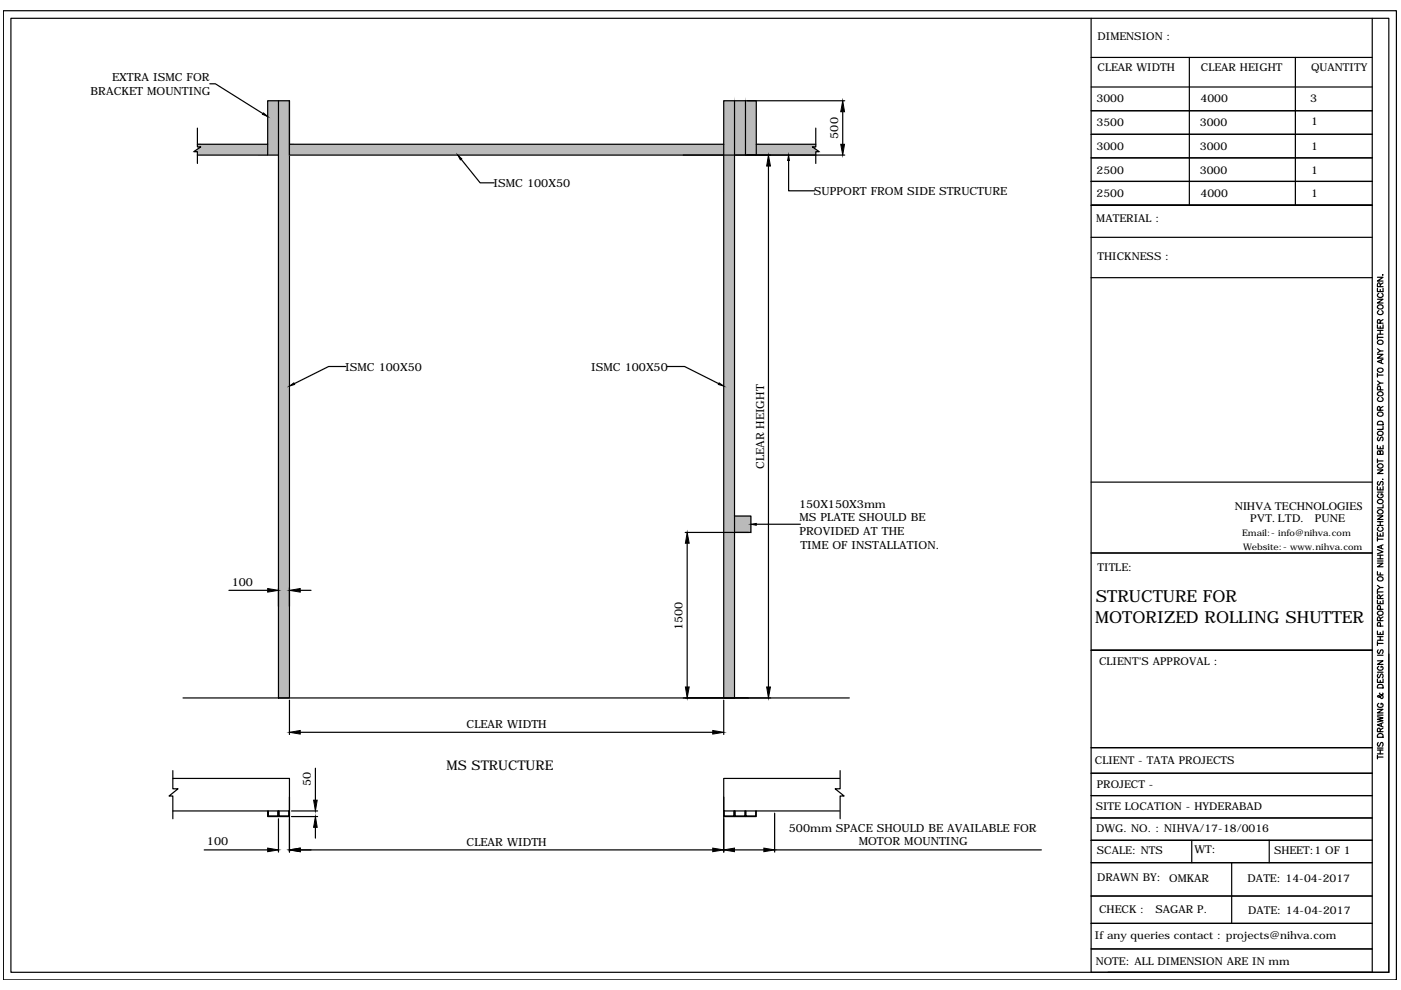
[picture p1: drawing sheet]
<svg xmlns="http://www.w3.org/2000/svg" width="297mm" height="210mm" viewBox="0 0 297 210" stroke-linecap="round" stroke-linejoin="round" font-family="sans-serif">
<!-- layer: 0 -->
<g fill="#bababa" stroke="#bababa" stroke-width=".21">
<path d="M59 21.4v126.6h2.4zM59 21.4h2.4v126.6z"/>
<path d="M56.8 21.4v11.5h2.2zM56.8 21.4h2.2v11.5z"/>
<path d="M61.4 30.6v2.3h92zM61.4 30.6h92v2.3z"/>
<path d="M153.4 21.4v11.5h2.3zM153.4 21.4h2.3v11.5z"/>
<path d="M153.4 32.9v115.1h2.3zM153.4 32.9h2.3v115.1z"/>
<path d="M155.7 109.4v3.5h3.5zM155.7 109.4h3.5v3.5z"/>
<path d="M158.1 21.4v9.2h2.2zM158.1 21.4h2.2v9.2z"/>
<path d="M160.3 30.6v.5h12.7zM160.3 30.6h12.7v.5z"/>
<path d="M158.1 30.6v.5h2.2zM158.1 30.6h2.2v.5z"/>
<path d="M155.7 21.4v9.7h2.4zM155.7 21.4h2.4v9.7z"/>
<path d="M160.3 31.1v1.1h13.4zM160.3 31.1h11.9l1.5 1.1z"/>
<path d="M158.1 31.1v1.1h2.2zM158.1 31.1h2.2v1.1z"/>
<path d="M155.7 31.1v1.1h2.4zM155.7 31.1h2.4v1.1z"/>
<path d="M160.3 32.2v.7h12.7zM160.3 32.2h12.7v.7z"/>
<path d="M158.1 32.2v.7h2.2zM158.1 32.2h2.2v.7z"/>
<path d="M155.7 32.2v.7h2.4zM155.7 32.2h2.4v.7z"/>
<path d="M41.9 30.6v.5h14.9zM41.9 30.6h14.9v.5z"/>
<path d="M41.1 32.2h15.7l-14.2-1.1zM42.6 31.1h14.2v1.1z"/>
<path d="M41.9 32.2v.7h14.9zM41.9 32.2h14.9v.7z"/>
</g>
<g fill="none" stroke="#000" stroke-width=".25">
<path d="M.7 2.3h295.4v205.5h-295.4zM2.3 3.9h292.2v202.2h-292.2zM44.5 17.8h1.2l10.1 6.3M231.3 3.9v202.2h59.6v-202.2M231.3 12.2h59.6M231.3 18.4h59.6M252.2 12.2v31.3M274.6 12.2v31.3M41.9 27.2v3.9h.7l-1.5 1.1h.8v2.5M41.9 30.6h14.9M41.9 32.9h17.1M59 21.4h2.4v126.6h-2.4z"/>
<path d="M59 21.4h-2.2v11.5M61.4 21.4v11.5h92M61.4 30.6h92M97.8 33.8l4 5h3M144.9 32.9h34.2M155.7 21.4h-2.3v11.5M155.7 21.4v126.6h-2.3v-115.1M155.7 21.4h2.4v11.5h-2.4M158.1 21.4h2.2v11.5h-2.2M158.5 21.4h20.6M160.3 30.6h12.7M162.9 35.2v110.5"/>
<path d="M167.2 34v6.5h5.5M173 27.2v3.9h-.8l1.5 1.1h-.7v2.5M178.7 23.7v6.9M231.3 23.5h59.6M231.3 28.5h59.6M231.3 33.5h59.6M290.9 38.5h-59.6h59.6M231.3 50.3h59.6M231.3 58.9h59.6M290.9 43.5h-59.6h59.6M292 58.8h1.2l-1.2 .8h1.2M293.2 58.2v.2z"/>
<path d="M293.2 60l-.6 .4M73.3 77.7h-3.6l-7.3 3.7M141.5 77.7h3.6l7.3 3.7M292 75.1h1.2l-1.2 .8h1.2M292 68.9v.7h1.2v-.7M292 63.4h1.2l-1.2 .8h1.2M292 61.1v.7h1.2v-.7M292 71.1v.8M292 79.1v.9M292 79.5h1.2M292 73.9l.6 .5M292 71.5h1.2"/>
<path d="M292 70.9h1.2M292 70h1.2M292.2 78.1a.58 .58 0 0 1 .7-.1 .58 .58 0 0 1 .3 .7 .58 .58 0 0 1-.7 .2 .58 .58 0 0 1-.4-.6zM292.3 65.9a.43 .43 0 0 0-.3 .5 .43 .43 0 0 0 .5 .3h.3a.44 .44 0 0 0 .4-.4 .44 .44 0 0 0-.2-.4M292.3 62.2a.43 .43 0 0 0-.3 .5 .43 .43 0 0 0 .5 .4h.3a.44 .44 0 0 0 .4-.4 .44 .44 0 0 0-.2-.5M292.6 68.5v-.7h-.4l-.2 .7h1.2M292.6 60.8l-.1-.8h-.3l-.2 .8h1.2M292.6 61.4v.4M292.6 69.2v.4M292.6 70v.9M292.8 76.4v.5M293.2 76.2l-1.2 .5 1.2 .4"/>
<path d="M293.2 74.4h-.6l-.6 .5M293.2 67.8l-.6 .3M292 99.6h1.2l-1.2 .8h1.2M292 94.4v.8h1.2v-.8M292 97.3v.8M292 97.7h1.2M292 80.8l.6 .4M292.2 98.5a.58 .58 0 0 1 .7-.1 .58 .58 0 0 1 .3 .6 .58 .58 0 0 1-.7 .2 .58 .58 0 0 1-.4-.6zM292.2 92.7l-.2 .2 .2 .6 .3-.2 .4-.6h.2l.1 .2-.1 .6M292.2 89.4h.9l.1 .7h-1.2zM292.2 83.2a.58 .58 0 0 1 .7-.1 .58 .58 0 0 1 .3 .6 .58 .58 0 0 1-.7 .3 .58 .58 0 0 1-.4-.7zM292.3 84.3a.43 .43 0 0 0-.3 .5 .43 .43 0 0 0 .5 .3h.3a.44 .44 0 0 0 .4-.3 .44 .44 0 0 0-.2-.5"/>
<path d="M292.6 95.8l.2-.2h.3l.1 .2v.5h-1.2l.2-.7 .4 .1v.6M292.6 87l-.1-.8h-.3l-.2 .8h1.2M292.6 94.7v.5M292.7 82.7l-.1-.7-.3-.1-.3 .3v.5h1.2M293.2 90.4v.6h-1.2M293.2 81.2h-.6l-.6 .4M293.2 86.2l-.6 .4M145.3 112.9h13.4M145.7 115.2v30.5M155.7 109.4h3.5v3.5h-3.5M160.3 111.2h9.4M231.3 117.2h59.6"/>
<path d="M231.3 102.2h59.6M292 119.4h1.2l-1.2 .8h1.2M292 116.5l1.2 .5-1.2 .4M292 112.9v.8h1.2v-.8M292 109.4h1.2l-1.2 .7h1.2M292 103.2v.7h1.2v-.7M292 113.9v.8M292 118.9h1.2M292 118.5h1.2M292 117.7h1.2M292 114.3h1.2M292 111.4h1.2"/>
<path d="M292 110.6h1.2M292 104.3h1.2M292.2 108.2a.58 .58 0 0 1 .7-.1 .58 .58 0 0 1 .3 .6 .58 .58 0 0 1-.7 .3 .58 .58 0 0 1-.4-.7zM292.2 102.1l-.2 .2 .2 .6 .3-.1 .2-.6h.5v.4l-.1 .3M292.3 111.8a.43 .43 0 0 0-.3 .5 .43 .43 0 0 0 .5 .3h.3a.44 .44 0 0 0 .4-.3 .44 .44 0 0 0-.2-.5M292.3 104.7a.43 .43 0 0 0-.3 .5 .43 .43 0 0 0 .5 .4h.3a.42 .42 0 0 0 .4-.5 .42 .42 0 0 0-.4-.4v.3M292.6 103.4v.5M292.6 110.6v.8M292.6 113.2v.5M292.6 117.7v.8M292.8 115.7v.5M293.1 101.6h.1"/>
<path d="M293.2 115.5l-1.2 .5 1.2 .4M293.2 107v.7h-1.2M48.5 125.2h8.3M59 124.7v3.9M61.4 124.7v3.9M63.7 125.2h2.2M290.9 137.9h-59.6h59.6M292 133.8v.7h1.2v-.7M292 127.2v.8h1.2v-.8M292 121.2v.7h1.2M292 125.1v.8M292 136v.8"/>
<path d="M292 138.9h1.2M292 136.4h1.2M292 135.7h1.2M292 135h1.2M292 125.5h1.2M292 124.1l.6 .5M292.2 137.8l-.2 .2 .2 .5h.3l.2-.6h.5v.3l-.1 .3M292.6 131.6l-.1-.8h-.3l-.2 .8h1.2M292.6 126.9l-.1-.7h-.3l-.2 .7h1.2M292.6 121.4v.5M292.6 127.5v.5M292.6 134.1v.4"/>
<path d="M292.6 135v.7M292.7 132.7l-.1-.6-.4-.1-.2 .7h1.2M292.7 129.2l-.1-.7-.4-.1-.2 .8h1.2M293.2 124.6h-.6l-.6 .4M293.2 130.8l-.6 .4M293.2 126.1l-.6 .4M294.5 138.7v67.4h-59.6M38.8 148h141.3M61.4 148.4v7.3M63.7 155.3h87.4M153.4 148.4v7.3M231.3 158.5h59.6"/>
<path d="M292 152l1.2 .2-1.2 .3 1.2 .3-1.2 .3M292 150.4h1.2l-1.2 .8h1.2M292 144v.7h1.2v-.7M292 140.1h1.2l-1.2 .8h1.2M292 159.8h1.2M292 159h1.2M292 158.6h1.2M292 151.6h1.2M292 142.5h1.2M292.2 157.4l-.2 .3 .2 .5 .3-.1 .4-.7h.2l.1 .3-.1 .5M292.2 155.6l.3-.1 .6 .1 .1 .7h-1.2zM292.2 145.2h.9l.1 .7h-1.2z"/>
<path d="M292.2 142.9l-.2 .3 .2 .5 .3-.1 .4-.7h.2l.1 .3-.1 .5M292.3 149.1a.43 .43 0 0 0-.3 .5 .43 .43 0 0 0 .5 .4h.3a.42 .42 0 0 0 .4-.5 .42 .42 0 0 0-.4-.4v.3M292.3 141.3a.41 .41 0 0 0-.3 .5 .41 .41 0 0 0 .5 .3h.3a.4 .4 0 0 0 .4-.4 .4 .4 0 0 0-.4-.4v.2M292.6 147l-.1 .1a.73 .73 0 0 1 .6 .9l-.2 .1-.2-.1-.2-.5h-.3l-.2 .1 .2 .2h.3l.7-.5-.1-.3M292.6 155.1v-.6l-.4-.1-.2 .7h1.2M292.6 144.3v.4M292.6 159v.8M292.8 153.4v.6M293.2 153.2l-1.2 .5 1.2 .4M293.2 154.4l-.6 .4M36.6 165h24.8v6.9h-24.8M36.6 163.4v3.8h1.1l-1.9 1.6h.8v4.8"/>
<path d="M58.9 171.9v1.1h-2v-1.1h-.1v1.2h2.2v-1.2M59 173.6v7.1M61.2 171.9v1.1h-2v-1.1h-.2v1.2h2.4v-1.2M61.4 169v11.7M61.8 171.9h5.5M61.8 173.1h5.5M66.9 162.9v6.8M66.9 175.4v2.3M153.4 171.9v1.2h2.3v-1.2v1.2h2.4v-1.2M153.4 169v11.7M153.5 171.9v1.1h2.1v-1.1M155.9 171.9v1.1h2v-1.1"/>
<path d="M158.1 171.9v1.1h2.1v-1.1M160.3 171.9v1.2h-2.2M164.2 172.4v8.3M178 165h-24.6v6.9h24.6M178.1 163.4v3.8h-1l1.9 1.6h-.9v4.8M231.3 163.9h59.6M231.3 168.7h59.6M231.3 173.4h59.6M252.7 178.2v4.7M269.1 178.2v4.7M290.9 178.2h-59.6h59.6M292 160.5h1.2"/>
<path d="M292 160.1v.8M43.3 180.2h13.5M63.7 180.2h87.4M155.7 180.2h6.3M164.2 180.2h56.6M231.3 182.9h59.6M231.3 190h59.6M231.3 195.8h59.6M261.1 182.9v12.9M231.3 201.2h59.6"/>
<circle cx="292.6" cy="65.1" r=".56"/>
<circle cx="292.6" cy="72.6" r=".56"/>
<circle cx="292.6" cy="87.8" r=".56"/>
<circle cx="292.6" cy="91.9" r=".56"/>
<circle cx="292.6" cy="106.3" r=".56"/>
<circle cx="292.6" cy="122.7" r=".56"/>
<circle cx="292.6" cy="130" r=".56"/>
</g>
<g fill="#000" stroke="#000" stroke-width=".21">
<path d="M55.9 23.9l.9 .8-1.1-.5zM97.1 32.9l.8 .8-.3 .2zM162.9 32.9l.5 2.3h-.9zM167.2 32.9l.2 1.1h-.4zM178.3 30.6h.8l-.4 2.3zM178.7 21.4l.4 2.3h-.8zM61.4 81.9l.9-.7 .2 .3zM152.5 81.2l.9 .7-1.1-.4zM145.7 112.9l.4 2.3h-.8zM159.2 111.2l1.1-.2v.4zM56.8 124.8l2.2 .4-2.2 .3zM61.4 125.2l2.3-.4v.7z"/>
<path d="M61.4 155.3l2.3-.4v.7zM145.3 145.7h.8l-.4 2.3zM151.1 154.9l2.3 .4-2.3 .3zM162.5 145.7h.9l-.5 2.3zM56.8 179.8l2.2 .4-2.2 .4zM61.4 180.2l2.3-.4v.8zM66.9 173.1l.4 2.3h-.8zM66.5 169.7h.8l-.4 2.2zM151.1 179.8l2.3 .4-2.3 .4zM153.4 180.2l2.3-.4v.8zM162 179.8l2.2 .4-2.2 .4z"/>
</g>
<g font-size="3.5">
<text x="232.4" y="127.7">STRUCTURE FOR</text>
<text x="232.2" y="132">MOTORIZED ROLLING SHUTTER</text>
</g>
<text font-size="2.8" x="94.6" y="163.4">MS STRUCTURE</text>
<g font-size="2.5">
<text x="261.8" y="108.1">NIHVA TECHNOLOGIES</text>
<text x="265.1" y="110.7">PVT. LTD.</text>
<text x="278.8" y="110.7">PUNE</text>
</g>
<g font-size="2.4">
<text x="23.8" y="17.2">EXTRA ISMC FOR</text>
<text x="19.2" y="20.1">BRACKET MOUNTING</text>
<text x="177.7" y="29.4" transform="rotate(-90 177.7 29.4)">500</text>
<text x="104.6" y="39.6">ISMC 100X50</text>
<text x="172.6" y="41.3">SUPPORT FROM SIDE STRUCTURE</text>
<text x="73.2" y="78.6">ISMC 100X50</text>
<text x="125.3" y="78.6">ISMC 100X50</text>
<text x="162" y="99.5" transform="rotate(-90 162 99.5)">CLEAR HEIGHT</text>
<text x="169.4" y="107.6">150X150X3mm</text>
<text x="169.5" y="110.6">MS PLATE SHOULD BE</text>
<text x="169.5" y="113.5">PROVIDED AT THE</text>
<text x="169.7" y="116.4">TIME OF INSTALLATION.</text>
<text x="49.1" y="124.2">100</text>
<text x="144.7" y="133.5" transform="rotate(-90 144.7 133.5)">1500</text>
<text x="98.9" y="154.3">CLEAR WIDTH</text>
<text x="65.9" y="166.7" transform="rotate(-90 65.9 166.7)">50</text>
<text x="43.9" y="179.2">100</text>
<text x="98.9" y="179.3">CLEAR WIDTH</text>
<text x="167.2" y="176.3">500mm SPACE SHOULD BE AVAILABLE FOR</text>
<text x="182.1" y="179.2">MOTOR MOUNTING</text>
</g>
<g font-size="2.3">
<text x="232.7" y="8.6">DIMENSION :</text>
<text x="232.7" y="15">CLEAR WIDTH</text>
<text x="254.6" y="15">CLEAR HEIGHT</text>
<text x="278" y="15.1">QUANTITY</text>
<text x="232.5" y="21.7">3000</text>
<text x="254.5" y="21.7">4000</text>
<text x="277.8" y="21.7">3</text>
<text x="232.5" y="26.6">3500</text>
<text x="254.4" y="26.6">3000</text>
<text x="278" y="26.6">1</text>
<text x="232.5" y="31.9">3000</text>
<text x="254.4" y="31.9">3000</text>
<text x="278" y="31.8">1</text>
<text x="232.5" y="36.9">2500</text>
<text x="232.5" y="41.9">2500</text>
<text x="254.4" y="36.9">3000</text>
<text x="254.5" y="41.9">4000</text>
<text x="278" y="36.8">1</text>
<text x="278" y="41.8">1</text>
<text x="232.4" y="47.1">MATERIAL :</text>
<text x="232.7" y="55.2">THICKNESS :</text>
<text x="232.7" y="121.1">TITLE:</text>
<text x="233" y="141.1">CLIENT'S APPROVAL :</text>
<text x="232.1" y="162">CLIENT - TATA PROJECTS</text>
<text x="232.5" y="167">PROJECT -</text>
<text x="232.3" y="171.7">SITE LOCATION - HYDERABAD</text>
<text x="232.4" y="176.3">DWG. NO. : NIHVA/17-18/0016</text>
<text x="232.6" y="181">SCALE: NTS</text>
<text x="253.3" y="180.8">WT:</text>
<text x="270.1" y="181">SHEET:1 OF 1</text>
<text x="232.6" y="186.9">DRAWN BY: OMKAR</text>
<text x="264.5" y="187.1">DATE: 14-04-2017</text>
<text x="233" y="193.6">CHECK :</text>
<text x="245" y="193.5">SAGAR P.</text>
<text x="264.6" y="193.9">DATE: 14-04-2017</text>
<text x="232.1" y="199">If any queries contact : projects@nihva.com</text>
<text x="232.3" y="204.6">NOTE: ALL DIMENSION ARE IN mm</text>
</g>
<g font-size="1.9">
<text x="263.4" y="113.7">Email:- info@nihva.com</text>
<text x="263.6" y="116.5">Website:- www.nihva.com</text>
</g>
</svg>
